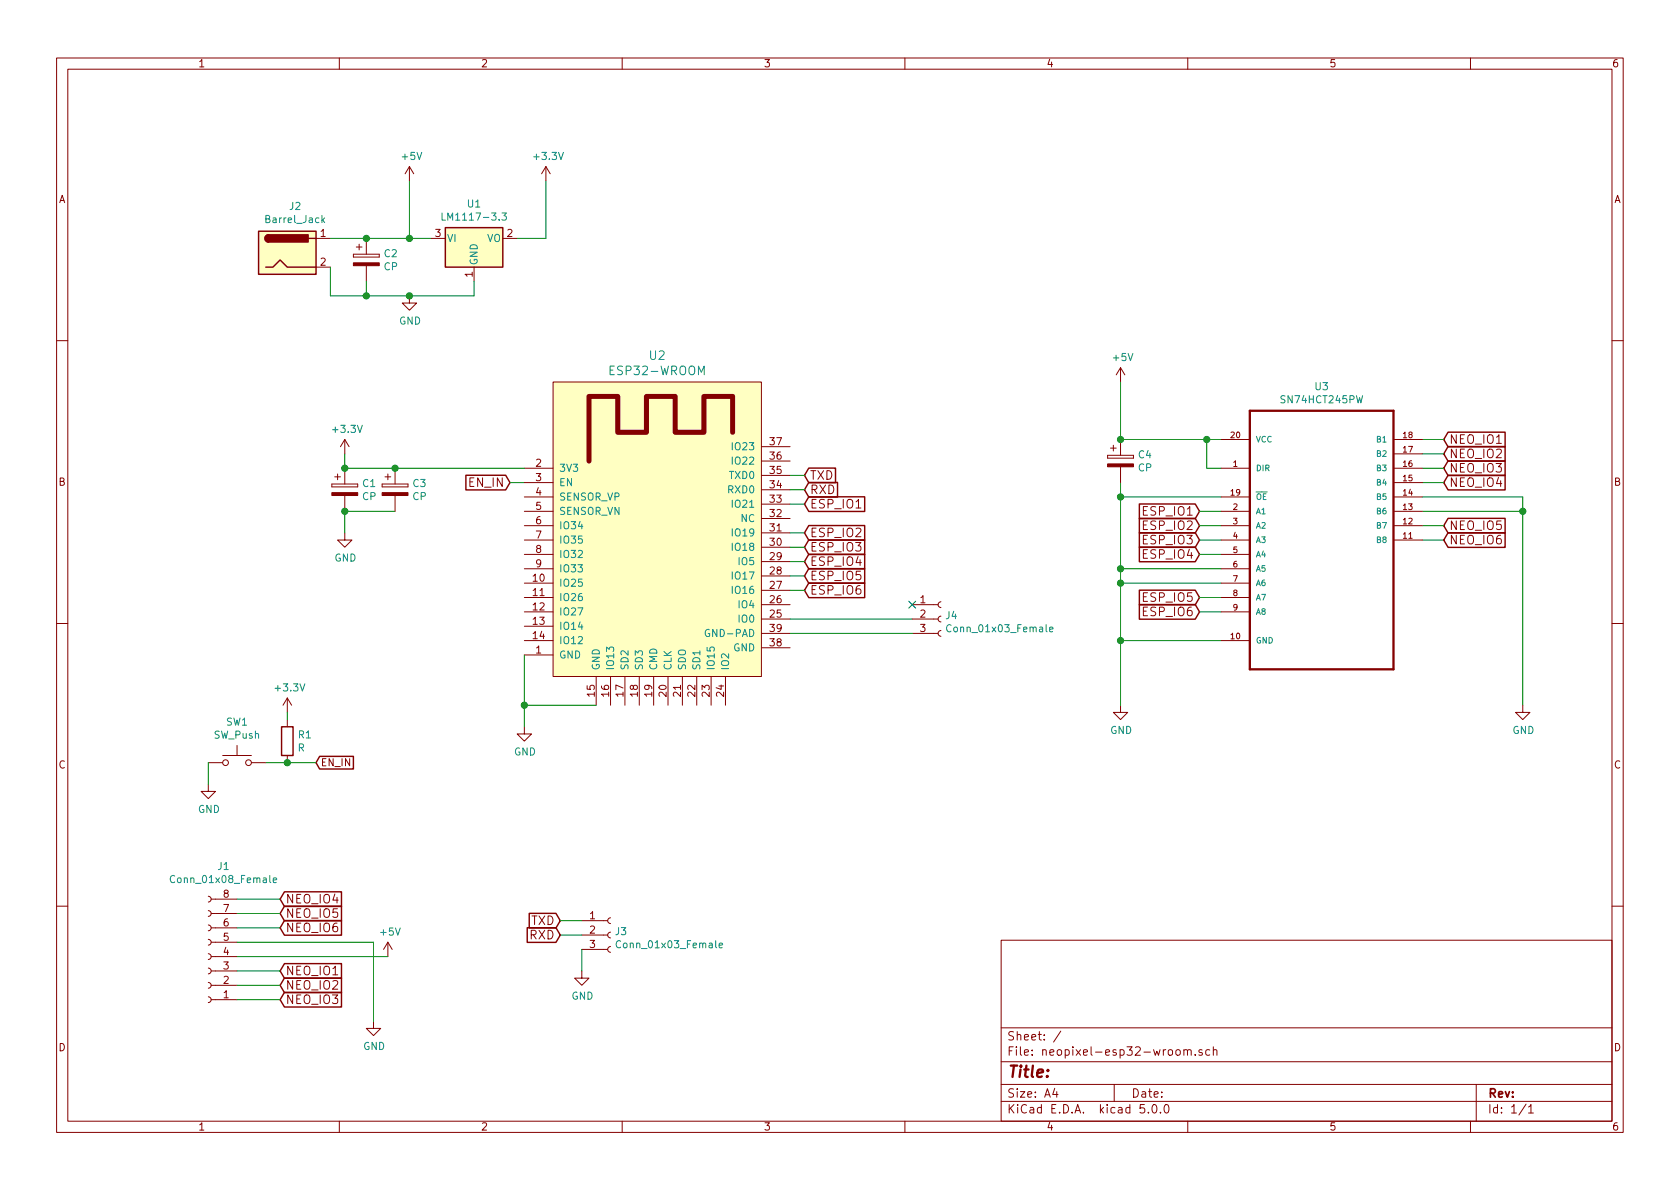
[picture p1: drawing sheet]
EESchema Schematic File Version 4
EELAYER 26 0
EELAYER END
$Descr A4 11693 8268
encoding utf-8
Sheet 1 1
Title ""
Date ""
Rev ""
Comp ""
Comment1 ""
Comment2 ""
Comment3 ""
Comment4 ""
$EndDescr
Text GLabel 3550 3350 0    60   Input ~ 0
EN_IN
Wire Wire Line
	3550 3350 3650 3350
Text GLabel 5600 3300 2    60   Input ~ 0
TXD
Text GLabel 5600 3400 2    60   Input ~ 0
RXD
Wire Wire Line
	5500 3300 5600 3300
Wire Wire Line
	5500 3400 5600 3400
Text GLabel 3900 6400 0    60   Input ~ 0
TXD
Text GLabel 3900 6500 0    60   Input ~ 0
RXD
Wire Wire Line
	3900 6400 4050 6400
Wire Wire Line
	3900 6500 4050 6500
Wire Wire Line
	7800 3050 8400 3050
Wire Wire Line
	8400 3050 8400 3250
Wire Wire Line
	8400 3250 8500 3250
Connection ~ 8400 3050
Wire Wire Line
	7800 4450 8500 4450
Wire Wire Line
	7800 3350 7800 3450
Wire Wire Line
	8500 3450 7800 3450
Connection ~ 7800 3450
Text GLabel 5600 3500 2    60   Input ~ 0
ESP_IO1
Text GLabel 5600 3700 2    60   Input ~ 0
ESP_IO2
Text GLabel 5600 3800 2    60   Input ~ 0
ESP_IO3
Text GLabel 5600 3900 2    60   Input ~ 0
ESP_IO4
Text GLabel 5600 4000 2    60   Input ~ 0
ESP_IO5
Text GLabel 5600 4100 2    60   Input ~ 0
ESP_IO6
Wire Wire Line
	5500 3800 5600 3800
Wire Wire Line
	5500 3900 5600 3900
Wire Wire Line
	5500 4000 5600 4000
Wire Wire Line
	5500 4100 5600 4100
Text GLabel 8350 3550 0    60   Input ~ 0
ESP_IO1
Text GLabel 8350 3650 0    60   Input ~ 0
ESP_IO2
Text GLabel 8350 3750 0    60   Input ~ 0
ESP_IO3
Text GLabel 8350 3850 0    60   Input ~ 0
ESP_IO4
Text GLabel 8350 4150 0    60   Input ~ 0
ESP_IO5
Text GLabel 8350 4250 0    60   Input ~ 0
ESP_IO6
Wire Wire Line
	8350 3550 8500 3550
Wire Wire Line
	8350 3650 8500 3650
Wire Wire Line
	8350 3750 8500 3750
Wire Wire Line
	8350 3850 8500 3850
Text GLabel 10050 3050 2    60   Input ~ 0
NEO_IO1
Text GLabel 10050 3150 2    60   Input ~ 0
NEO_IO2
Text GLabel 10050 3250 2    60   Input ~ 0
NEO_IO3
Text GLabel 10050 3350 2    60   Input ~ 0
NEO_IO4
Text GLabel 10050 3650 2    60   Input ~ 0
NEO_IO5
Text GLabel 10050 3750 2    60   Input ~ 0
NEO_IO6
Wire Wire Line
	9900 3050 10050 3050
Wire Wire Line
	9900 3150 10050 3150
Wire Wire Line
	9900 3250 10050 3250
Wire Wire Line
	9900 3350 10050 3350
Text GLabel 1950 6750 2    60   Input ~ 0
NEO_IO1
Text GLabel 1950 6850 2    60   Input ~ 0
NEO_IO2
Text GLabel 1950 6950 2    60   Input ~ 0
NEO_IO3
Text GLabel 1950 6250 2    60   Input ~ 0
NEO_IO4
Text GLabel 1950 6350 2    60   Input ~ 0
NEO_IO5
Text GLabel 1950 6450 2    60   Input ~ 0
NEO_IO6
Wire Wire Line
	5500 3500 5600 3500
Wire Wire Line
	5500 3700 5600 3700
Wire Wire Line
	8350 4150 8500 4150
Wire Wire Line
	8350 4250 8500 4250
Wire Wire Line
	8500 3950 7800 3950
Connection ~ 7800 3950
Wire Wire Line
	8500 4050 7800 4050
Connection ~ 7800 4050
Wire Wire Line
	9900 3650 10050 3650
Wire Wire Line
	9900 3750 10050 3750
Wire Wire Line
	9900 3450 10600 3450
Wire Wire Line
	10600 3450 10600 3550
Wire Wire Line
	9900 3550 10600 3550
Connection ~ 10600 3550
Wire Wire Line
	8400 3050 8500 3050
Wire Wire Line
	7800 3450 7800 3950
Wire Wire Line
	7800 3950 7800 4050
Wire Wire Line
	7800 4050 7800 4450
$Comp
L Connector:Barrel_Jack J2
U 1 1
P 2000 1750
F 0 "J2" H 2055 2075 50  0000 C CNN
F 1 "Barrel_Jack" H 2055 1984 50  0000 C CNN
F 2 "Connector_BarrelJack:BarrelJack_Horizontal" H 2050 1710 50  0001 C CNN
F 3 "~" H 2050 1710 50  0001 C CNN
	1    2000 1750
	1    0    0    -1  
$EndComp
$Comp
L Device:CP C2
U 1 1
P 2550 1800
F 0 "C2" H 2668 1846 50  0000 L CNN
F 1 "CP" H 2668 1755 50  0000 L CNN
F 2 "Capacitor_THT:CP_Radial_D13.0mm_P5.00mm" H 2588 1650 50  0001 C CNN
F 3 "~" H 2550 1800 50  0001 C CNN
	1    2550 1800
	1    0    0    -1  
$EndComp
$Comp
L power:+5V #PWR07
U 1 1
P 2850 1250
F 0 "#PWR07" H 2850 1100 50  0001 C CNN
F 1 "+5V" H 2865 1423 50  0000 C CNN
F 2 "" H 2850 1250 50  0001 C CNN
F 3 "" H 2850 1250 50  0001 C CNN
	1    2850 1250
	1    0    0    -1  
$EndComp
$Comp
L power:GND #PWR08
U 1 1
P 2850 2050
F 0 "#PWR08" H 2850 1800 50  0001 C CNN
F 1 "GND" H 2855 1877 50  0000 C CNN
F 2 "" H 2850 2050 50  0001 C CNN
F 3 "" H 2850 2050 50  0001 C CNN
	1    2850 2050
	1    0    0    -1  
$EndComp
Wire Wire Line
	2300 1650 2550 1650
Wire Wire Line
	2550 1650 2850 1650
Connection ~ 2550 1650
Wire Wire Line
	2300 1850 2300 2050
Wire Wire Line
	2300 2050 2550 2050
Wire Wire Line
	2550 1950 2550 2050
$Comp
L Regulator_Linear:LM1117-3.3 U1
U 1 1
P 3300 1650
F 0 "U1" H 3300 1892 50  0000 C CNN
F 1 "LM1117-3.3" H 3300 1801 50  0000 C CNN
F 2 "Package_TO_SOT_SMD:SOT-223" H 3300 1650 50  0001 C CNN
F 3 "http://www.ti.com/lit/ds/symlink/lm1117.pdf" H 3300 1650 50  0001 C CNN
	1    3300 1650
	1    0    0    -1  
$EndComp
$Comp
L power:+3.3V #PWR010
U 1 1
P 3800 1250
F 0 "#PWR010" H 3800 1100 50  0001 C CNN
F 1 "+3.3V" H 3815 1423 50  0000 C CNN
F 2 "" H 3800 1250 50  0001 C CNN
F 3 "" H 3800 1250 50  0001 C CNN
	1    3800 1250
	1    0    0    -1  
$EndComp
Wire Wire Line
	2850 1250 2850 1650
Wire Wire Line
	2850 1650 3000 1650
Connection ~ 2850 1650
Wire Wire Line
	3300 1950 3300 2050
Wire Wire Line
	3300 2050 2850 2050
Wire Wire Line
	2550 2050 2850 2050
Connection ~ 2550 2050
Connection ~ 2850 2050
Wire Wire Line
	3600 1650 3800 1650
Wire Wire Line
	3800 1650 3800 1250
$Comp
L Connector:Conn_01x03_Female J3
U 1 1
P 4250 6500
F 0 "J3" H 4277 6526 50  0000 L CNN
F 1 "Conn_01x03_Female" H 4277 6435 50  0000 L CNN
F 2 "Connector_PinHeader_2.54mm:PinHeader_1x03_P2.54mm_Vertical" H 4250 6500 50  0001 C CNN
F 3 "~" H 4250 6500 50  0001 C CNN
	1    4250 6500
	1    0    0    -1  
$EndComp
$Comp
L power:GND #PWR011
U 1 1
P 4050 6750
F 0 "#PWR011" H 4050 6500 50  0001 C CNN
F 1 "GND" H 4055 6577 50  0000 C CNN
F 2 "" H 4050 6750 50  0001 C CNN
F 3 "" H 4050 6750 50  0001 C CNN
	1    4050 6750
	1    0    0    -1  
$EndComp
Wire Wire Line
	4050 6600 4050 6750
$Comp
L Connector:Conn_01x08_Female J1
U 1 1
P 1450 6650
F 0 "J1" H 1344 6025 50  0000 C CNN
F 1 "Conn_01x08_Female" H 1344 6116 50  0000 C CNN
F 2 "Switchcraft:EN3P8MRAPCBN" H 1450 6650 50  0001 C CNN
F 3 "~" H 1450 6650 50  0001 C CNN
	1    1450 6650
	-1   0    0    1   
$EndComp
$Comp
L power:+5V #PWR06
U 1 1
P 2700 6650
F 0 "#PWR06" H 2700 6500 50  0001 C CNN
F 1 "+5V" H 2715 6823 50  0000 C CNN
F 2 "" H 2700 6650 50  0001 C CNN
F 3 "" H 2700 6650 50  0001 C CNN
	1    2700 6650
	1    0    0    -1  
$EndComp
$Comp
L power:GND #PWR05
U 1 1
P 2600 7100
F 0 "#PWR05" H 2600 6850 50  0001 C CNN
F 1 "GND" H 2605 6927 50  0000 C CNN
F 2 "" H 2600 7100 50  0001 C CNN
F 3 "" H 2600 7100 50  0001 C CNN
	1    2600 7100
	1    0    0    -1  
$EndComp
Wire Wire Line
	1650 6250 1950 6250
Wire Wire Line
	1650 6350 1950 6350
Wire Wire Line
	1650 6450 1950 6450
Wire Wire Line
	1650 6550 2600 6550
Wire Wire Line
	2600 6550 2600 7100
Wire Wire Line
	1650 6650 2700 6650
Wire Wire Line
	1650 6750 1950 6750
Wire Wire Line
	1650 6850 1950 6850
Wire Wire Line
	1650 6950 1950 6950
$Comp
L Switch:SW_Push SW1
U 1 1
P 1650 5300
F 0 "SW1" H 1650 5585 50  0000 C CNN
F 1 "SW_Push" H 1650 5494 50  0000 C CNN
F 2 "CK_Components:KMR231GLFS" H 1650 5500 50  0001 C CNN
F 3 "" H 1650 5500 50  0001 C CNN
	1    1650 5300
	1    0    0    -1  
$EndComp
$Comp
L power:GND #PWR01
U 1 1
P 1450 5450
F 0 "#PWR01" H 1450 5200 50  0001 C CNN
F 1 "GND" H 1455 5277 50  0000 C CNN
F 2 "" H 1450 5450 50  0001 C CNN
F 3 "" H 1450 5450 50  0001 C CNN
	1    1450 5450
	1    0    0    -1  
$EndComp
$Comp
L power:+3.3V #PWR02
U 1 1
P 2000 4950
F 0 "#PWR02" H 2000 4800 50  0001 C CNN
F 1 "+3.3V" H 2015 5123 50  0000 C CNN
F 2 "" H 2000 4950 50  0001 C CNN
F 3 "" H 2000 4950 50  0001 C CNN
	1    2000 4950
	1    0    0    -1  
$EndComp
$Comp
L Device:R R1
U 1 1
P 2000 5150
F 0 "R1" H 2070 5196 50  0000 L CNN
F 1 "R" H 2070 5105 50  0000 L CNN
F 2 "Resistor_SMD:R_0805_2012Metric_Pad1.15x1.40mm_HandSolder" V 1930 5150 50  0001 C CNN
F 3 "~" H 2000 5150 50  0001 C CNN
	1    2000 5150
	1    0    0    -1  
$EndComp
Text GLabel 2200 5300 2    50   Input ~ 0
EN_IN
Wire Wire Line
	1450 5300 1450 5450
Wire Wire Line
	1850 5300 2000 5300
Wire Wire Line
	2000 5300 2200 5300
Connection ~ 2000 5300
Wire Wire Line
	2000 4950 2000 5000
$Comp
L ESP32-footprints-Shem-Lib:ESP32-WROOM U2
U 1 1
P 4600 3850
F 0 "U2" H 4575 5237 60  0000 C CNN
F 1 "ESP32-WROOM" H 4575 5131 60  0000 C CNN
F 2 "ESP32-footprints-Lib:ESP32-WROOM" H 4950 5200 60  0001 C CNN
F 3 "" H 4150 4300 60  0001 C CNN
	1    4600 3850
	1    0    0    -1  
$EndComp
$Comp
L power:+3.3V #PWR03
U 1 1
P 2400 3150
F 0 "#PWR03" H 2400 3000 50  0001 C CNN
F 1 "+3.3V" H 2415 3323 50  0000 C CNN
F 2 "" H 2400 3150 50  0001 C CNN
F 3 "" H 2400 3150 50  0001 C CNN
	1    2400 3150
	1    0    0    -1  
$EndComp
$Comp
L Device:CP C1
U 1 1
P 2400 3400
F 0 "C1" H 2518 3446 50  0000 L CNN
F 1 "CP" H 2518 3355 50  0000 L CNN
F 2 "Capacitor_SMD:C_0805_2012Metric_Pad1.15x1.40mm_HandSolder" H 2438 3250 50  0001 C CNN
F 3 "~" H 2400 3400 50  0001 C CNN
	1    2400 3400
	1    0    0    -1  
$EndComp
$Comp
L Device:CP C3
U 1 1
P 2750 3400
F 0 "C3" H 2868 3446 50  0000 L CNN
F 1 "CP" H 2868 3355 50  0000 L CNN
F 2 "Capacitor_SMD:C_0805_2012Metric_Pad1.15x1.40mm_HandSolder" H 2788 3250 50  0001 C CNN
F 3 "~" H 2750 3400 50  0001 C CNN
	1    2750 3400
	1    0    0    -1  
$EndComp
$Comp
L power:GND #PWR04
U 1 1
P 2400 3700
F 0 "#PWR04" H 2400 3450 50  0001 C CNN
F 1 "GND" H 2405 3527 50  0000 C CNN
F 2 "" H 2400 3700 50  0001 C CNN
F 3 "" H 2400 3700 50  0001 C CNN
	1    2400 3700
	1    0    0    -1  
$EndComp
Wire Wire Line
	2400 3150 2400 3250
Wire Wire Line
	2400 3250 2750 3250
Connection ~ 2400 3250
Wire Wire Line
	2750 3250 3650 3250
Connection ~ 2750 3250
Wire Wire Line
	2400 3550 2400 3700
Wire Wire Line
	2400 3550 2750 3550
Connection ~ 2400 3550
$Comp
L Connector:Conn_01x03_Female J4
U 1 1
P 6550 4300
F 0 "J4" H 6577 4326 50  0000 L CNN
F 1 "Conn_01x03_Female" H 6577 4235 50  0000 L CNN
F 2 "Connector_PinHeader_2.54mm:PinHeader_1x03_P2.54mm_Vertical" H 6550 4300 50  0001 C CNN
F 3 "~" H 6550 4300 50  0001 C CNN
	1    6550 4300
	1    0    0    -1  
$EndComp
NoConn ~ 6350 4200
Wire Wire Line
	5500 4300 6350 4300
Wire Wire Line
	6350 4400 5500 4400
$Comp
L SN74HCT245PW:SN74HCT245PW U3
U 1 1
P 9200 3650
F 0 "U3" H 9200 4620 50  0000 C CNN
F 1 "SN74HCT245PW" H 9200 4529 50  0000 C CNN
F 2 "SN74HCT245PW:SOP65P640X120-20N" H 9200 3650 50  0001 L CNN
F 3 "TSSOP-20 Texas Instruments" H 9200 3650 50  0001 L CNN
F 4 "SN74HCT245PW" H 9200 3650 50  0001 L CNN "MP"
F 5 "Octal Bus Transceivers With 3-State Outputs 20-TSSOP -40 to 85" H 9200 3650 50  0001 L CNN "Description"
F 6 "Texas Instruments" H 9200 3650 50  0001 L CNN "MF"
F 7 "Good" H 9200 3650 50  0001 L CNN "Availability"
F 8 "0.30 USD" H 9200 3650 50  0001 L CNN "Price"
	1    9200 3650
	1    0    0    -1  
$EndComp
$Comp
L power:GND #PWR013
U 1 1
P 7800 4900
F 0 "#PWR013" H 7800 4650 50  0001 C CNN
F 1 "GND" H 7805 4727 50  0000 C CNN
F 2 "" H 7800 4900 50  0001 C CNN
F 3 "" H 7800 4900 50  0001 C CNN
	1    7800 4900
	1    0    0    -1  
$EndComp
$Comp
L power:GND #PWR014
U 1 1
P 10600 4900
F 0 "#PWR014" H 10600 4650 50  0001 C CNN
F 1 "GND" H 10605 4727 50  0000 C CNN
F 2 "" H 10600 4900 50  0001 C CNN
F 3 "" H 10600 4900 50  0001 C CNN
	1    10600 4900
	1    0    0    -1  
$EndComp
Wire Wire Line
	10600 3550 10600 4900
Wire Wire Line
	7800 4900 7800 4450
Connection ~ 7800 4450
$Comp
L Device:CP C4
U 1 1
P 7800 3200
F 0 "C4" H 7918 3246 50  0000 L CNN
F 1 "CP" H 7918 3155 50  0000 L CNN
F 2 "Capacitor_SMD:C_0805_2012Metric_Pad1.15x1.40mm_HandSolder" H 7838 3050 50  0001 C CNN
F 3 "~" H 7800 3200 50  0001 C CNN
	1    7800 3200
	1    0    0    -1  
$EndComp
Connection ~ 7800 3050
$Comp
L power:+5V #PWR012
U 1 1
P 7800 2650
F 0 "#PWR012" H 7800 2500 50  0001 C CNN
F 1 "+5V" H 7815 2823 50  0000 C CNN
F 2 "" H 7800 2650 50  0001 C CNN
F 3 "" H 7800 2650 50  0001 C CNN
	1    7800 2650
	1    0    0    -1  
$EndComp
Wire Wire Line
	7800 2650 7800 3050
$Comp
L power:GND #PWR09
U 1 1
P 3650 5050
F 0 "#PWR09" H 3650 4800 50  0001 C CNN
F 1 "GND" H 3655 4877 50  0000 C CNN
F 2 "" H 3650 5050 50  0001 C CNN
F 3 "" H 3650 5050 50  0001 C CNN
	1    3650 5050
	1    0    0    -1  
$EndComp
Wire Wire Line
	3650 4550 3650 4900
Wire Wire Line
	4150 4900 3650 4900
Connection ~ 3650 4900
Wire Wire Line
	3650 4900 3650 5050
$EndSCHEMATC
